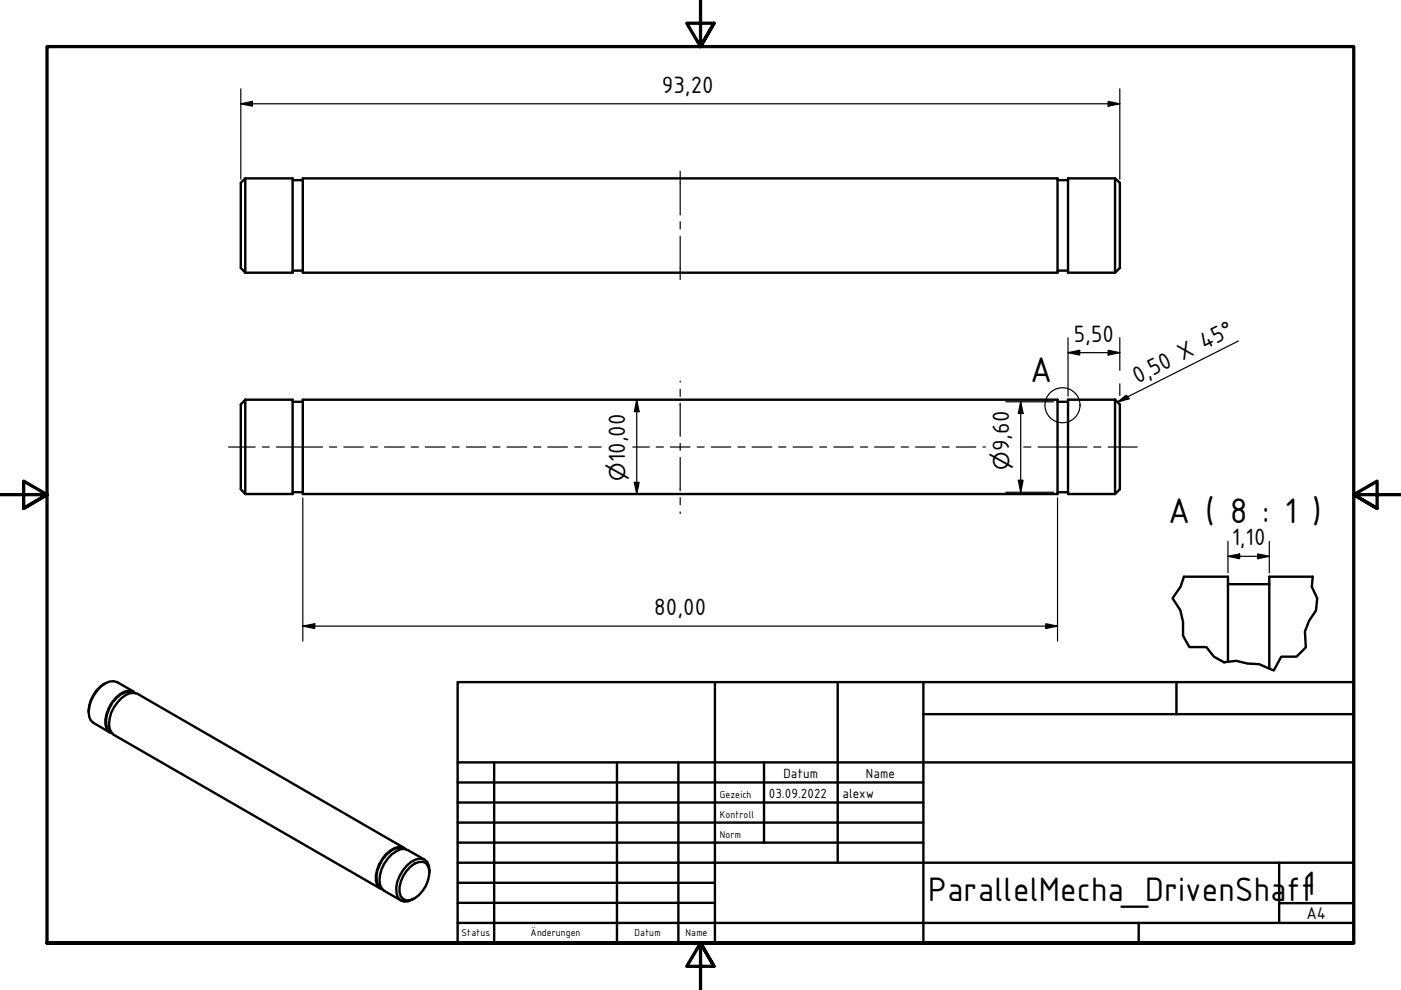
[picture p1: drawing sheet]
<svg xmlns="http://www.w3.org/2000/svg" width="297mm" height="210mm" viewBox="0 0 297 210" stroke-linecap="round" stroke-linejoin="round" font-family="sans-serif">
<!-- layer: Visible (ISO) -->
<g fill="none" stroke="#000" stroke-width=".51">
<path d="M52 37.8l-.9 1v18l.9 1M52 37.8v20M52 37.8h10v20h-10M62 38.2h2.2M64.2 37.8h160v20h-160zM224.2 38.2h2.2M236.4 37.8v20M236.4 37.8l1 1v18l-1 1M236.4 37.8h-10v20h10M62 57.4h2.2M224.2 57.4h2.2M52 84.7l-.9 1.1v17.9l.9 1"/>
<path d="M52 84.7v20M52 84.7h10v20h-10M62 85.2h2.2M64.2 84.7h160v20h-160zM224.2 85.2h2.2M236.4 84.7v20M236.4 84.7l1 1.1v17.9l-1 1M236.4 84.7h-10v20h10M62 104.4h2.2M224.2 104.4h2.2M251 122.3h9.3v18M260.3 123.9h8.8"/>
<path d="M278.3 122.3h-9.2v19.5M22.4 144.9a7.1 7.1 0 0 0-3.6 6.1M28.3 146.9l-.8-.3a6.3 6.3 0 0 0-4.8 4.9 3.1 3.1 0 0 0 .9 3.7M28.4 146.7l-3.6-2.1a3.2 3.2 0 0 0-3.4 .9 7.2 7.2 0 0 0-2.5 6.5l.3 .8 .6 .5 3.6 2.1M28.7 147a2.48 2.48 0 0 0-3.2 .2 7.7 7.7 0 0 0-3.1 6.4l.2 .9 .5 .7 .7 .3M85.7 180a2.38 2.38 0 0 0-2.7 .3 7.5 7.5 0 0 0-3.1 6.6l.3 .8 .7 .6M85.7 179.8l-56.6-32.7a3.1 3.1 0 0 0-3.4 1 7 7 0 0 0-2.5 6.4l.4 .7 .5 .6 56.6 32.6M86 180.1a2.41 2.41 0 0 0-3.2 .2 7.5 7.5 0 0 0-3.1 6.4l.2 .9 .6 .6 .7 .4M87 183.8a2.84 2.84 0 0 1 3.3-.8 3.5 3.5 0 0 1 .4 3.7 5.4 5.4 0 0 1-4.5 4.2 2.19 2.19 0 0 1-1.5-2.8 7.2 7.2 0 0 1 2.3-4.3zM90 182.3l-3.5-2.1-.8-.2a5.4 5.4 0 0 0-4.2 3.1 5.9 5.9 0 0 0-.6 5.3l.6 .5 3.5 2M91.1 184.9a2.78 2.78 0 0 0-1.2-2.7 3.5 3.5 0 0 0-3.7 1.4 6.5 6.5 0 0 0-1.9 6.6 2.06 2.06 0 0 0 3.2 .5l.4-.2"/>
</g>
<!-- layer: Break Line (ISO) -->
<path d="M251 122.3l-.7 2.1-1.7 2.4 1.7 2.6 .5 2.5v2.9l1.4 2.4h3.6l1.6 2 2.1 1.2 2.6-.3 2.4 .6 2.5 .1 3.1 1.3 1.6-2.9h3.2l2-1.9-.2-3.4 .9-2.3 1.4-2.2 .3-2.6-1.2-2.4 .2-2.1" fill="none" stroke="#000" stroke-width=".51"/>
<!-- layer: Detail Boundary (ISO) -->
<circle cx="225.3" cy="85.9" r="3.7" fill="none" stroke="#000" stroke-width=".25"/>
<!-- layer: Border (ISO) -->
<path d="M148.5 -.1v10l-2.9-5h5.8l-2.9 5 2.9-5M0 104.9h10l-5-2.9v5.8l5-2.9-5 2.9M297 104.9h-10l5-2.9v5.8l-5-2.9 5 2.9M10 199.9v-190h277v190h-277h277M151.4 204.9l-2.9-5 2.9 5h-5.8l2.9-5v10" fill="none" stroke="#000" stroke-width=".7"/>
<!-- layer: Title (ISO) -->
<g fill="none" stroke="#000" stroke-width=".51">
<path d="M97 144.6h190v55.3h-190zM151.6 144.6v55.3M177.6 144.6v38.3M195.8 151.4h91.2M195.8 144.6v55.3M249.4 144.6v6.8M97 165.9h98.8M97 170.2h98.8M97 174.4h98.8M97 178.7h98.8M97 161.6h190M104.8 161.6v38.3"/>
<path d="M130.8 161.6v38.3M143.8 161.6v38.3M162 161.6v17.1M97 195.7h190M97 182.9h190M97 187.2h54.6M97 191.4h54.6M241.4 195.7v4.2M271.2 191.5h15.8M271.2 182.9v12.8"/>
</g>
<!-- layer: Centerline (ISO) -->
<g fill="none" stroke="#000" stroke-width=".25">
<path d="M144.2 36.3v9.3M144.2 47v1.5M144.2 50.1v9.2M48.5 94.8h5.6M55.6 94.8h1.5M58.6 94.8h9.8M69.8 94.8h1.6M72.9 94.8h4.1M78.5 94.8h1.5M81.5 94.8h4.2M87.2 94.8h1.5M90.2 94.8h4.2"/>
<path d="M95.9 94.8h1.4M98.9 94.8h4.1M104.5 94.8h1.5M107.5 94.8h4.2M113.2 94.8h1.5M116.1 94.8h4.2M121.9 94.8h1.4M124.8 94.8h2.6M134.2 94.8h3.5M139.1 94.8h1.6M142.1 94.8h4.2M144.2 80.8v.2"/>
<path d="M144.2 82.5v1.5M144.2 85.5v7M144.2 94v1.5M144.2 97v7M147.8 94.8h1.5M150.8 94.8h4.1M156.5 94.8h1.5M159.4 94.8h4.2M165.1 94.8h1.5M168.1 94.8h4.2M173.8 94.8h1.5M176.8 94.8h4.1"/>
<path d="M182.4 94.8h1.6M185.4 94.8h4.2M191.1 94.8h1.5M194.1 94.8h4.1M199.8 94.8h1.4M202.8 94.8h4.1M208.4 94.8h.5M217 94.8h1.6M220.1 94.8h10.3M231.9 94.8h1.5M234.9 94.8h6.2M144.2 105.5v1.5"/>
<path d="M144.2 108.6v.3"/>
</g>
<!-- layer: Dimension (ISO) -->
<g fill="none" stroke="#000" stroke-width=".25">
<path d="M51.1 18.8v19.2M237.4 18.8v19.2M51.1 22l2.4-.5v1zM51.1 22h186.3M234.9 21.5l2.5 .5-2.5 .5zM226.4 74.8l2.5-.5v1zM226.4 74.8h11M226.4 71.6v12.4M234.9 74.3l2.5 .5-2.5 .5zM237.4 71.6v6.9M135 84.7l.5 2.6h-1zM135 84.7v20"/>
<path d="M213.2 85.2h10.2M216.4 85.2l.5 2.5h-1zM216.4 85.2v19.2M237.4 81.4v2.5M64.2 105.6v30.3M134.5 102.3h1l-.5 2.4zM213.2 104.4h10.2M215.9 101.8h1l-.5 2.6zM224.2 105.6v30.3M260.3 118l2.5-.6v1.1zM260.3 118h8.8M260.3 114.8v6.6"/>
<path d="M266.6 117.4l2.5 .6-2.5 .5zM269.1 114.8v6.6M64.2 132.8l2.5-.6v1.1zM64.2 132.8h160M221.7 132.2l2.5 .6-2.5 .5z"/>
</g>
<g fill="#000">
<path d="M51.1 22l2.4-.5v1z" fill-rule="evenodd"/>
<path d="M234.9 21.5l2.5 .5-2.5 .5z" fill-rule="evenodd"/>
<path d="M226.4 74.8l2.5-.5v1z" fill-rule="evenodd"/>
<path d="M234.9 74.3l2.5 .5-2.5 .5z" fill-rule="evenodd"/>
<path d="M135 84.7l.5 2.6h-1z" fill-rule="evenodd"/>
<path d="M216.4 85.2l.5 2.5h-1z" fill-rule="evenodd"/>
<path d="M134.5 102.3h1l-.5 2.4z" fill-rule="evenodd"/>
<path d="M215.9 101.8h1l-.5 2.6z" fill-rule="evenodd"/>
<path d="M260.3 118l2.5-.6v1.1z" fill-rule="evenodd"/>
<path d="M266.6 117.4l2.5 .6-2.5 .5z" fill-rule="evenodd"/>
<path d="M64.2 132.8l2.5-.6v1.1z" fill-rule="evenodd"/>
<path d="M221.7 132.2l2.5 .6-2.5 .5z" fill-rule="evenodd"/>
</g>
<!-- layer: Symbol (ISO) -->
<path d="M236.9 85.3l2.1-1.6 .4 .9z" fill-rule="evenodd" fill="#000"/>
<path d="M262.6 72.3l-25.7 13 2.5-.7-.3-.5M238.7 83.9l-1.8 1.4" fill="none" stroke="#000" stroke-width=".25"/>
<g font-size="8.1">
<text x="218.4" y="81.1">A</text>
<text x="247.6" y="111">A ( 8 : 1 )</text>
</g>
<g font-size="7.7">
<text x="196.8" y="191">ParallelMecha_DrivenSha</text>
<text x="272.8" y="191">ft1</text>
</g>
<g font-size="5.4">
<text x="140.3" y="19.7">93,20</text>
<text x="227.6" y="72.4">5,50</text>
<text x="241.2" y="81.4" transform="rotate(-27 241.2 81.4)">0,50 X 45°</text>
<text x="213.9" y="95.7" transform="rotate(-90 213.9 95.7)">9,60</text>
<text x="132.5" y="98" transform="rotate(-90 132.5 98)">10,00</text>
<text x="261.2" y="115.6">1,10</text>
<text x="138.7" y="130.5">80,00</text>
</g>
<g font-size="4.6">
<text x="132.5" y="101.9" transform="rotate(-90 132.5 101.9)">⌀</text>
<text x="213.9" y="99.6" transform="rotate(-90 213.9 99.6)">⌀</text>
</g>
<text font-size="3.9" x="277" y="194.9">A4</text>
<g font-size="3">
<text x="166.1" y="164.9">Datum</text>
<text x="183.6" y="164.9">Name</text>
<text x="163" y="169.1">03.09.2022</text>
<text x="178.6" y="169.1">alexw</text>
</g>
<g font-size="2.3">
<text x="152.6" y="169.1">Gezeich</text>
<text x="152.6" y="173.4">Kontroll</text>
<text x="152.6" y="177.6">Norm</text>
<text x="97.9" y="198.5">Status</text>
<text x="112.5" y="198.5">Änderungen</text>
<text x="134.6" y="198.5">Datum</text>
<text x="145.4" y="198.5">Name</text>
</g>
</svg>
